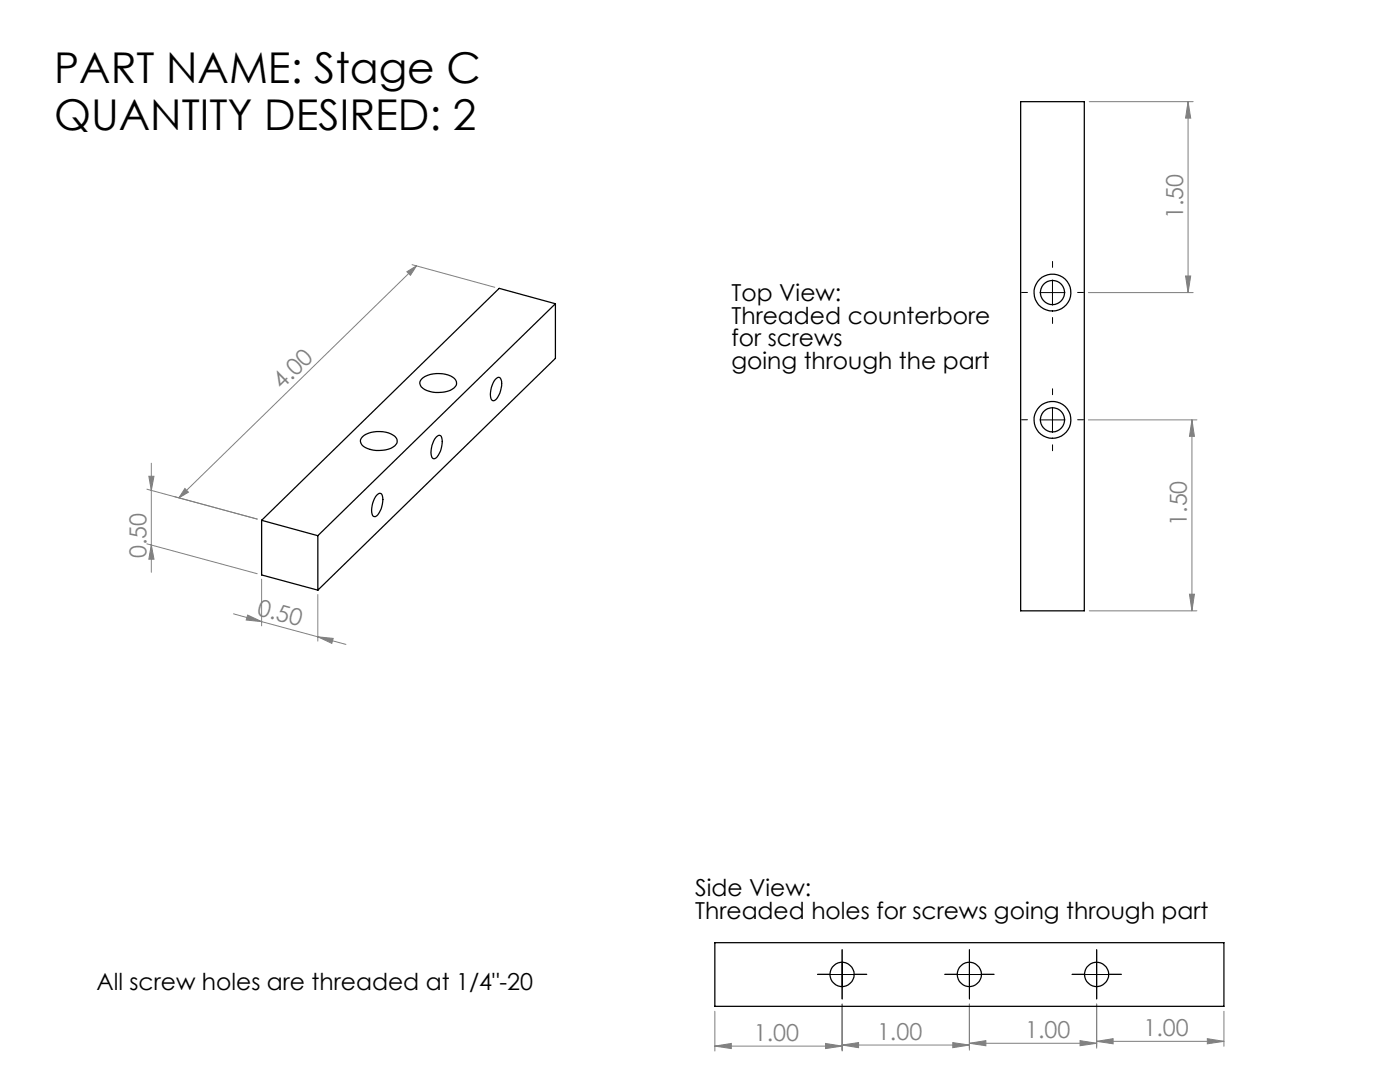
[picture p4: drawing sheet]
<svg xmlns="http://www.w3.org/2000/svg" width="279mm" height="216mm" viewBox="0 0 279 216" stroke-linecap="round" stroke-linejoin="round" font-family="sans-serif">
<g fill="none" stroke="#808080" stroke-width=".2">
<path d="M217.4 20.3h20.7M237.1 20.3v38.1M237.1 20.3l.5 3.3h-1zM81.2 54.2l1.9-1.1-1.2 1.8zM82.2 52.8l16.5 4.5M83.1 53.1l-47.4 46.2M217.2 58.4h20.9M236.6 55.1h1l-.5 3.3zM29.3 97.6l22 6M29.7 95h1l-.5 2.9zM30.2 92.4v21.8M36.9 97.5l.7 .7-1.9 1.1z"/>
<path d="M217.2 83.8h21.7M237.9 83.8v38.1M237.9 83.8l.5 3.3h-1zM29.3 108.5l22 6M30.2 108.7l.5 2.9h-1zM52.2 115.6v9.3M63.4 118.6v9.3M237.4 118.6h1l-.5 3.3zM46.6 122.5l5.6 1.5M49.4 122.7l2.8 1.3-3.1-.3zM52.2 124l16.8 4.6M63.4 127.1l3.1 .3-.3 1z"/>
<path d="M217.4 121.9h21.5M142.7 208.7l3.2-.5v1zM142.7 201.8v7.9M142.7 208.7h25.4M164.7 208.2l3.4 .5-3.4 .5zM168.1 208.5l3.2-.5v1.1zM168.1 200.3v9.4M168.1 208.5h25.4M190.1 208l3.4 .5-3.4 .6zM193.5 208.2l3.2-.6v1.1zM193.5 200.3v9.3M193.5 208.2h25.4"/>
<path d="M215.5 207.6l3.4 .6-3.4 .5zM218.9 207.8l3.2-.5v1zM218.9 200.3v8.9M218.9 207.8h25.4M240.9 207.3l3.4 .5-3.4 .5zM244.3 201.8v7"/>
</g>
<g fill="none" stroke="#000" stroke-width=".2" stroke-dasharray="15.2 1.3 1.3 1.3">
<path d="M205.1 58.4h-1.2M210.1 53.4v-1.2M215.1 58.4h1.1M210.1 78.8v-1.2M210.1 63.4v1.1M205.1 83.8h-1.2M210.1 88.8v1.1M215.1 83.8h1.1M165.6 194.4h-2.4M168.1 191.9v-2.4M168.1 196.9v2.4M170.6 194.4h2.4"/>
<path d="M191 194.4h-2.4M193.5 191.9v-2.4M193.5 196.9v2.4M196 194.4h2.4M216.4 194.4h-2.4M218.9 191.9v-2.4M218.9 196.9v2.4M221.4 194.4h2.4"/>
</g>
<path d="M207.5 58.4h5M210 55.9v5M207.5 83.8h5M210 81.3v5M165.6 194.5h4.9M168.1 191.9v5M191 194.5h4.9M193.5 191.9v5M216.4 194.5h4.9M218.9 191.9v5" fill="none" stroke="#000" stroke-width=".2"/>
<g fill="#808080">
<path d="M164.7 208.2l3.4 .5-3.4 .5zM142.7 208.7l3.2-.5v1zM190.1 208l3.4 .5-3.4 .6zM168.1 208.5l3.2-.5v1.1z"/>
<path d="M193.5 208.2l3.2-.6v1.1zM215.5 207.6l3.4 .6-3.4 .5zM218.9 207.8l3.2-.5v1zM240.9 207.3l3.4 .5-3.4 .5z"/>
<path d="M36.9 97.5l.7 .7-1.9 1.1zM81.2 54.2l1.9-1.1-1.2 1.8z"/>
<path d="M29.7 95h1l-.5 2.9zM30.2 108.7l.5 2.9h-1zM237.1 20.3l.5 3.3h-1zM236.6 55.1h1l-.5 3.3zM237.9 83.8l.5 3.3h-1zM237.4 118.6h1l-.5 3.3z"/>
<path d="M49.4 122.7l2.8 1.3-3.1-.3zM63.4 127.1l3.1 .3-.3 1z"/>
</g>
<g fill="none" stroke="#000" stroke-width=".25">
<path d="M203.7 20.3h12.7v101.6h-12.7zM84.1 75.6a5.6 5.6 0 0 1 6.6-.1 1.25 1.25 0 0 1-.4 2.1 5.7 5.7 0 0 1-6.2-.4 1.1 1.1 0 0 1 0-1.6zM98.9 75.7a.58 .58 0 0 1 .6-.4 .58 .58 0 0 1 .5 .5 4.5 4.5 0 0 1-1.4 4.1 .52 .52 0 0 1-.6-.4 4.9 4.9 0 0 1 .9-3.8zM110.8 60.6l-47.4 46.3M110.8 60.6l-11.2-3.1-47.4 46.3M110.8 60.6v10.9l-47.4 46.3M72.3 87.2a5.6 5.6 0 0 1 6.5-.1 1.25 1.25 0 0 1-.4 2.1 5.7 5.7 0 0 1-6.2-.4 1.1 1.1 0 0 1 .1-1.6zM75.2 98.8a.64 .64 0 0 1 .8-.3 .64 .64 0 0 1 .4 .7 4.3 4.3 0 0 1-1.5 3.9 .63 .63 0 0 1-.7-.8 5 5 0 0 1 1-3.5zM87 87.2a.64 .64 0 0 1 .9-.3 .64 .64 0 0 1 .3 .8 4.2 4.2 0 0 1-1.4 3.8 .63 .63 0 0 1-.8-.8 5 5 0 0 1 1-3.5zM52.2 103.8l11.2 3.1M52.2 103.8v10.9l11.2 3.1M63.4 106.9v10.9"/>
<path d="M142.7 188.1h101.6v12.7h-101.6z"/>
<circle cx="210" cy="58.4" r="3.7"/>
<circle cx="210" cy="58.4" r="2.41"/>
<circle cx="210" cy="83.8" r="3.7"/>
<circle cx="210" cy="83.8" r="2.41"/>
<circle cx="168" cy="194.4" r="2.42"/>
<circle cx="193.4" cy="194.4" r="2.42"/>
<circle cx="218.8" cy="194.4" r="2.42"/>
</g>
<g font-size="8.5">
<text x="10.8" y="16.5">PART NAME: Stage C</text>
<text x="10.8" y="26">QUANTITY DESIRED: 2</text>
</g>
<g font-size="4.7" fill="#808080">
<text x="236.1" y="43.7" transform="rotate(-90 236.1 43.7)">1.50</text>
<text x="56.2" y="77.9" transform="rotate(-44 56.2 77.9)">4.00</text>
<text x="236.9" y="104.9" transform="rotate(-90 236.9 104.9)">1.50</text>
<text x="29.2" y="111.4" transform="rotate(-90 29.2 111.4)">0.50</text>
<text x="51.1" y="122.7" transform="rotate(15 51.1 122.7)">0.50</text>
<text x="150.4" y="207.7">1.00</text>
<text x="175" y="207.5">1.00</text>
<text x="204.6" y="207.1">1.00</text>
<text x="228.2" y="206.7">1.00</text>
</g>
<g font-size="4.7">
<text x="146" y="60.1">Top View:</text>
<text x="146" y="64.6">Threaded counterbore</text>
<text x="146" y="69.1">for screws</text>
<text x="146" y="73.7">going through the part</text>
<text x="138.7" y="178.9">Side View:</text>
<text x="138.7" y="183.4">Threaded holes for screws going through part</text>
<text x="19.2" y="197.5">All screw holes are threaded at 1/4&quot;-20</text>
</g>
</svg>
